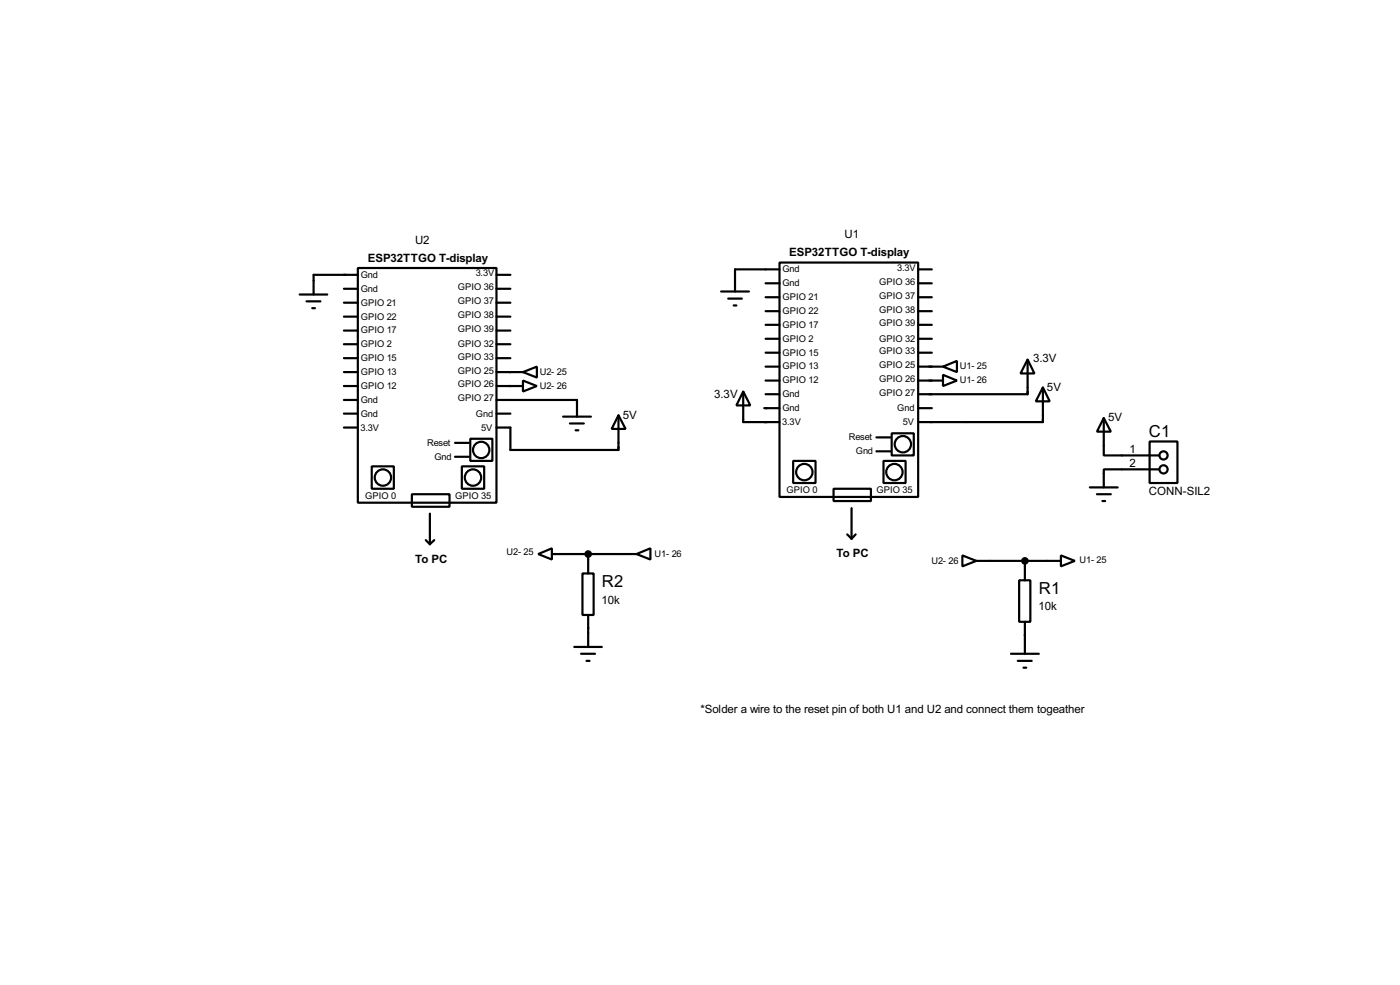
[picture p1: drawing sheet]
<svg xmlns="http://www.w3.org/2000/svg" width="256mm" height="180mm" viewBox="0 0 256 180" stroke-linecap="round" stroke-linejoin="round" font-family="sans-serif">
<g fill="none" stroke="#000" stroke-width=".4">
<path d="M54.9 53.9h5.1M56.2 55.2h2.5M57.2 56.4h.5M63 58h2.6M63 55.4h2.6M63 52.9h2.6M65.6 49.1h25.4v42.9h-25.4zM65.6 50.3h-8.1v3.6M91 58h2.5M91 55.4h2.5M91 52.9h2.5M91 50.3h2.5"/>
<path d="M132.1 53.4h5.1M133.4 54.7h2.5M134.4 55.9h.5M140.3 59.5h2.5M140.3 57h2.5M140.3 54.4h2.5M140.3 51.9h2.5M142.8 48.1h25.4v42.9h-25.4zM142.8 49.3h-8.1v4.1M168.2 59.5h2.5M168.2 57h2.5M168.2 54.4h2.5"/>
<path d="M168.2 51.9h2.5M168.2 49.3h2.5M63 78.3h2.6M63 75.7h2.6M63 73.2h2.6M63 70.7h2.6M63 68.1h2.6M63 65.6h2.6M63 63h2.6M63 60.5h2.6M91 75.7h2.5M91 73.2h14.7v3.1"/>
<path d="M91 70.7h4.8M91 68.1h4.8M91 65.6h2.5M91 63h2.5M91 60.5h2.5M95.8 68.1l2.6-1v2zM95.8 69.7l2.6 1-2.6 1zM103.2 76.3h5.1M104.4 77.5h2.6M105.5 78.8h.5M113.3 76l1.3 2.5h-2.5zM113.3 76v6.4h-19.8v-4.1h-2.5"/>
<path d="M136.2 71.7l1.3 2.5h-2.6zM136.2 71.7v5.6h6.6M140 74.7h2.8M140.3 72.2h2.5M140.3 69.7h2.5M140.3 67.1h2.5M140.3 64.6h2.5M140.3 62h2.5M163.4 79.3h4v4.1h-4zM168.2 74.7h2.5M168.2 69.7h4.6M168.2 67.1h4.6"/>
<path d="M168.2 64.6h2.5M168.2 62h2.5M172.8 67.1l2.5-1v2zM172.8 68.6l2.5 1.1-2.5 1zM188.3 65.8l1.2 2.6h-2.5zM188.3 65.8v6.4h-20.1M191.1 70.9l1.2 2.6h-2.5zM191.1 70.9v6.4h-22.9M202.2 76.5l1.3 2.5h-2.5zM202.2 76.5v6.9h10.2M68.1 85.4h4.1v4.1h-4.1zM75.5 90.5h6.9v2.3h-6.9z"/>
<path d="M78 98.9l.8 .7M78.8 94v5.6M79.6 98.9l-.8 .7M83.4 81.1h2.5M83.4 83.6h2.5M84.6 85.4h4.1v4.1h-4.1zM86.2 80.3h4v4.1h-4zM145.3 84.4h4.1v4h-4.1zM152.7 89.5h6.9v2.2h-6.9zM155.2 97.8l.8 .8M156 93v5.6M156.8 97.8l-.8 .8"/>
<path d="M160.6 80.1h2.5M160.6 82.6h2.5M161.9 84.4h4v4h-4zM199.7 89.2h5.1M201 90.5h2.5M202 91.7h.5M210.6 80.8h5.1v7.6h-5.1zM212.4 85.9h-10.2v3.3M98.6 101.4l2.5-1v2zM101.1 101.4h15.5M105.2 118.4h5.1M106.5 119.7h2.5"/>
<path d="M106.7 105h2.1v7.6h-2.1zM107.8 101.4v3.6M107.8 112.6v5.8M116.6 101.4l2.6-1v2zM176.3 101.7l2.6 1-2.6 1zM178.9 102.7h15.5M185.2 119.7h5.1M186.7 106.2h2.1v7.6h-2.1zM187.8 102.7v3.5M187.8 113.8v5.9M194.4 101.7l2.5 1-2.5 1zM107.5 121h.5"/>
<path d="M186.5 121h2.5M187.5 122.2h.5"/>
<circle cx="70.1" cy="87.4" r="1.5"/>
<circle cx="86.6" cy="87.4" r="1.5"/>
<circle cx="88.1" cy="82.4" r="1.5"/>
<circle cx="147.3" cy="86.4" r="1.5"/>
<circle cx="163.8" cy="86.4" r="1.5"/>
<circle cx="165.4" cy="81.3" r="1.5"/>
<circle cx="213.1" cy="85.9" r=".75"/>
<circle cx="213.1" cy="83.4" r=".75"/>
</g>
<g fill="#000" stroke="#000" stroke-width=".4">
<circle cx="107.7" cy="101.4" r=".5"/>
<circle cx="187.7" cy="102.7" r=".5"/>
</g>
<g font-size="3.4">
<text x="210.5" y="80">C1</text>
<text x="110.3" y="107.5">R2</text>
<text x="190.3" y="108.8">R1</text>
</g>
<g font-size="2.4">
<text x="67.4" y="47.9">ESP32TTGO T-display</text>
<text x="76" y="44.6">U2</text>
<text x="144.6" y="46.9">ESP32TTGO T-display</text>
<text x="154.7" y="43.6">U1</text>
<text x="189.3" y="66.2">3.3V</text>
<text x="191.8" y="71.6">5V</text>
<text x="114.1" y="76.6">5V</text>
<text x="130.9" y="72.8">3.3V</text>
<text x="203" y="77.1">5V</text>
<text x="206.9" y="82.9">1</text>
<text x="206.9" y="85.5">2</text>
<text x="210.4" y="90.6">CONN-SIL2</text>
<text x="76" y="103">To PC</text>
<text x="153.2" y="102">To PC</text>
<text x="110.2" y="110.5">10k</text>
<text x="190.3" y="111.7">10k</text>
<text x="128.3" y="130.5">*Solder a wire to the reset pin of both U1 and U2 and connect them togeather</text>
</g>
<g font-size="1.9">
<text x="66.1" y="50.8">Gnd</text>
<text x="66.1" y="53.4">Gnd</text>
<text x="83.9" y="53.2">GPIO 36</text>
<text x="87.2" y="50.6">3.3V</text>
<text x="143.3" y="49.9">Gnd</text>
<text x="143.3" y="52.4">Gnd</text>
<text x="161.1" y="52.2">GPIO 36</text>
<text x="164.4" y="49.6">3.3V</text>
<text x="66.1" y="58.5">GPIO 22</text>
<text x="66.1" y="56">GPIO 21</text>
<text x="83.9" y="55.7">GPIO 37</text>
<text x="83.9" y="58.2">GPIO 38</text>
<text x="143.3" y="60">GPIO 17</text>
<text x="143.3" y="57.5">GPIO 22</text>
<text x="143.3" y="54.9">GPIO 21</text>
<text x="161.1" y="54.7">GPIO 37</text>
<text x="161.1" y="57.2">GPIO 38</text>
<text x="161.1" y="59.8">GPIO 39</text>
<text x="66.1" y="63.5">GPIO 2</text>
<text x="66.1" y="61">GPIO 17</text>
<text x="83.9" y="60.7">GPIO 39</text>
<text x="83.9" y="63.5">GPIO 32</text>
<text x="83.9" y="65.9">GPIO 33</text>
<text x="143.3" y="65.1">GPIO 15</text>
<text x="143.3" y="62.6">GPIO 2</text>
<text x="161.1" y="62.6">GPIO 32</text>
<text x="161.1" y="64.9">GPIO 33</text>
<text x="66.1" y="71.2">GPIO 12</text>
<text x="66.1" y="68.7">GPIO 13</text>
<text x="66.1" y="66.1">GPIO 15</text>
<text x="83.9" y="68.4">GPIO 25</text>
<text x="83.9" y="70.9">GPIO 26</text>
<text x="98.9" y="68.7">U2- 25</text>
<text x="98.9" y="71.2">U2- 26</text>
<text x="143.3" y="70.2">GPIO 12</text>
<text x="143.3" y="67.6">GPIO 13</text>
<text x="161.1" y="67.4">GPIO 25</text>
<text x="161.1" y="69.9">GPIO 26</text>
<text x="175.8" y="67.6">U1- 25</text>
<text x="175.8" y="70.2">U1- 26</text>
<text x="66.1" y="76.2">Gnd</text>
<text x="66.1" y="73.7">Gnd</text>
<text x="83.9" y="73.4">GPIO 27</text>
<text x="87.2" y="76.2">Gnd</text>
<text x="143.3" y="77.8">3.3V</text>
<text x="143.3" y="75.3">Gnd</text>
<text x="143.3" y="72.7">Gnd</text>
<text x="161.1" y="72.5">GPIO 27</text>
<text x="164.4" y="75.3">Gnd</text>
<text x="165.4" y="77.8">5V</text>
<text x="66.1" y="78.8">3.3V</text>
<text x="78.3" y="81.6">Reset</text>
<text x="88.2" y="78.8">5V</text>
<text x="155.5" y="80.6">Reset</text>
<text x="156.8" y="83.1">Gnd</text>
<text x="79.6" y="84.2">Gnd</text>
<text x="66.9" y="91.3">GPIO 0</text>
<text x="83.4" y="91.3">GPIO 35</text>
<text x="144.1" y="90.3">GPIO 0</text>
<text x="160.6" y="90.3">GPIO 35</text>
<text x="92.8" y="101.7">U2- 25</text>
<text x="119.9" y="101.9">U1- 26</text>
<text x="170.6" y="103.2">U2- 26</text>
<text x="197.8" y="103">U1- 25</text>
</g>
</svg>
